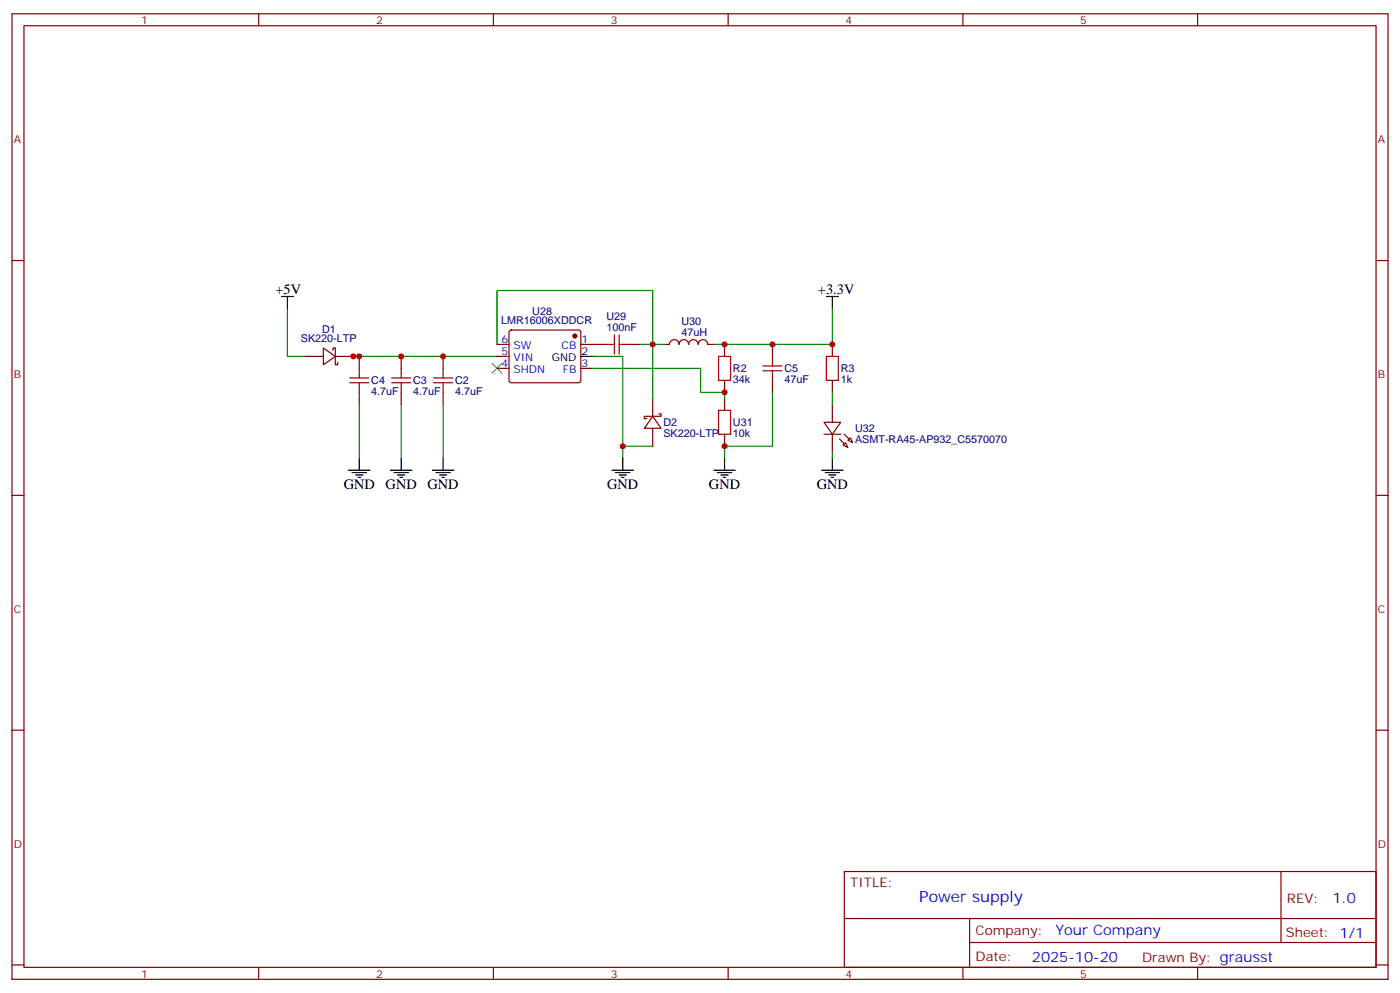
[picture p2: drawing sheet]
<svg xmlns="http://www.w3.org/2000/svg" width="412mm" height="292mm" viewBox="0 0 412 292" stroke-linecap="round" stroke-linejoin="round" font-family="sans-serif">
<g fill="none" stroke="#870000" stroke-width=".35">
<path d="M3.5 4.1h405.4v284.3h-405.4zM7.1 7.6h398.2v277.3h-398.2zM76.2 4.1v3.5M145.3 4.1v3.5M214.5 4.1v3.5M283.6 4.1v3.5M352.8 4.1v3.5M3.5 76.7h3.6M405.3 76.7h3.6M150.2 97.4l.4-.2h19.8l.5 .2 .2 .5-.1 14.4-.6 .4-20-.1-.5-.6v-14.1zM90 105h5.2M95.2 102.5l3.6 2.5-3.6 2.4z"/>
<path d="M98.1 103.2v-.7h.7v4.9h.7v-.7M98.8 105h5.3M105.8 105v3.5M105.8 115.5v3.6M118.2 105v3.5M118.2 115.5v3.6M130.5 105v3.5M130.5 115.5v3.6M146.4 101.4h3.5M146.4 105h3.5M146.4 108.5h3.5M171.1 101.4h7.1"/>
<path d="M171.1 108.5h3.5M185.2 101.4h3.5M192.3 117.3v5.3M195.8 101.4h1.4a1.41 1.41 0 0 1 1.4-1.4 1.41 1.41 0 0 1 1.4 1.4 1.41 1.41 0 0 1 1.4-1.4 1.41 1.41 0 0 1 1.4 1.4 1.41 1.41 0 0 1 1.5-1.4 1.41 1.41 0 0 1 1.4 1.4 1.41 1.41 0 0 1 1.4-1.4 1.41 1.41 0 0 1 1.4 1.4h1.4M213.4 101.4v3.6M213.4 112v3.5M213.4 117.3v3.5M227.5 101.4v3.6M227.5 112v3.5M245.2 101.4v3.6M245.2 112v3.5M245.2 119.1v5.3"/>
<path d="M192.3 122.6l2.4 3.5h-4.9zM192.3 126.1v5.3M194 121.9h.7v.7h-4.9v.7h.7M213.4 127.9v3.5M242.7 124.4h4.9l-2.4 3.5zM242.7 127.9h4.9M245.2 127.9v5.3M248.4 131.1l.7-.7 .7 1.4zM249.8 129.6l.7-.7 .7 1.5zM3.5 145.9h3.6M405.3 145.9h3.6M3.5 215h3.6"/>
<path d="M405.3 215h3.6M248.7 256.6h156.6v28.3h-156.6zM377.3 256.7v20.8M248.7 270.5h156.5M285.6 277.5h119.6M285.6 270.5v14.1M3.5 284.2h3.6M76.2 284.9v3.5M145.3 284.9v3.5M214.5 284.9v3.5M283.6 284.9v3.5M352.8 284.9v3.5"/>
<path d="M405.3 284.2h3.6"/>
</g>
<g fill="none" stroke="#000" stroke-width=".35">
<path d="M82.9 87.3h3.5M84.7 87.3v3.5M243.4 87.3h3.5M245.2 87.3v3.5M171.1 105h3.5M102.7 138.5h6.3M103.7 139.2h4.2M104.8 139.9h2.1M105.8 134.9v3.6M115 138.5h6.4M116.1 139.2h4.2M117.1 139.9h2.1"/>
<path d="M118.2 134.9v3.6M127.4 138.5h6.3M128.4 139.2h4.2M129.5 139.9h2.1M130.5 134.9v3.6M180.3 138.5h6.3M181.3 139.2h4.3M182.4 139.9h2.1M183.4 134.9v3.6M210.3 138.5h6.3M211.3 139.2h4.2M212.4 139.9h2.1"/>
<path d="M213.4 134.9v3.6M242 138.5h6.4M243.1 139.2h4.2M244.1 139.9h2.1M245.2 134.9v3.6M105.5 140.6h.7M117.8 140.6h.7M130.2 140.6h.7M183.1 140.6h.7M213.1 140.6h.7M244.8 140.6h.7"/>
</g>
<g fill="none" stroke="#008700" stroke-width=".35">
<path d="M84.7 90.8v14.2h5.3M245.2 90.8v10.6h-35.3M104.1 105h42.3M105.8 119.1v15.8M118.2 119.1v15.8M130.5 119.1v15.8M146.4 101.4v-15.9h45.9v31.8M174.6 105h8.8v29.9M174.6 108.5h31.8v7h7v1.8M188.7 101.4h7.1M227.5 115.5v15.9h-14.1v3.5M245.2 115.5v3.6"/>
<path d="M183.4 131.4h8.9M245.2 133.2v1.7"/>
</g>
<g fill="#870000" stroke="#870000" stroke-width=".35">
<path d="M247.3 129.3l1.4 1.4z"/>
<path d="M248.7 127.9l1.4 1.4z"/>
<circle cx="169.3" cy="99" r=".53"/>
</g>
<g fill="none" stroke="#a10000" stroke-width=".35">
<path d="M181 98.6v5.6M182.4 98.6v5.6M103 112.7h5.7M103 111.3h5.7M105.8 108.5v2.8M105.8 112.7v2.8M115.4 112.7h5.6M115.4 111.3h5.6M118.2 108.5v2.8M118.2 112.7v2.8M127.7 112.7h5.6M127.7 111.3h5.6"/>
<path d="M130.5 108.5v2.8M130.5 112.7v2.8M178.2 101.4h2.8M182.4 101.4h2.8M211.7 105h3.5v7h-3.5zM224.7 107.8h5.7M224.7 109.2h5.7M227.5 105v2.8M227.5 109.2v2.8M243.4 105h3.5v7h-3.5zM211.7 120.8h3.5v7.1h-3.5z"/>
</g>
<path d="M145 107.1l2.8 2.8M147.8 107.1l-2.8 2.8" fill="none" stroke="#3c3" stroke-width=".35"/>
<g fill="#c00">
<circle cx="245.2" cy="101.4" r=".88"/>
<circle cx="227.5" cy="101.4" r=".88"/>
<circle cx="213.4" cy="101.4" r=".88"/>
<circle cx="105.8" cy="105" r=".88"/>
<circle cx="118.2" cy="105" r=".88"/>
<circle cx="130.5" cy="105" r=".88"/>
<circle cx="183.4" cy="131.4" r=".88"/>
<circle cx="213.4" cy="115.5" r=".88"/>
<circle cx="213.4" cy="131.4" r=".88"/>
<circle cx="104.1" cy="105" r=".88"/>
<circle cx="192.3" cy="101.4" r=".88"/>
</g>
<text font-size="4.6" fill="#00f" x="270.8" y="265.7">Power supply</text>
<g font-size="4.2">
<text x="81.1" y="86.6">+5V</text>
<text x="240.9" y="86.6">+3.3V</text>
<text x="101.2" y="144.1">GND</text>
<text x="113.6" y="144.1">GND</text>
<text x="125.9" y="144.1">GND</text>
<text x="178.9" y="144.1">GND</text>
<text x="208.8" y="144.1">GND</text>
<text x="240.6" y="144.1">GND</text>
</g>
<g font-size="4.2" fill="#00f">
<text x="392.5" y="265.9">1.0</text>
<text x="310.9" y="275.5">Your Company</text>
<text x="304" y="283.3">2025-10-20</text>
</g>
<g font-size="3.9" fill="#800">
<text x="250.5" y="261.2">TITLE:</text>
<text x="379.1" y="265.9">REV:</text>
<text x="287.4" y="275.4">Company:</text>
<text x="378.7" y="276">Sheet: 1/1</text>
<text x="287.4" y="283.1">Date:</text>
<text x="336.4" y="283.2">Drawn By: grausst</text>
</g>
<g font-size="3.2" fill="#800">
<text x="41.6" y="7.1">1</text>
<text x="110.8" y="7.1">2</text>
<text x="179.9" y="7.1">3</text>
<text x="249.1" y="7.1">4</text>
<text x="318.2" y="7.1">5</text>
<text x="4.1" y="42.2">A</text>
<text x="405.9" y="42.2">A</text>
<text x="4.1" y="111.3">B</text>
<text x="405.9" y="111.3">B</text>
<text x="4.1" y="180.4">C</text>
<text x="405.9" y="180.4">C</text>
<text x="4.1" y="249.6">D</text>
<text x="405.9" y="249.6">D</text>
<text x="41.6" y="287.9">1</text>
<text x="110.8" y="287.9">2</text>
<text x="179.9" y="287.9">3</text>
<text x="249.1" y="287.9">4</text>
<text x="318.2" y="287.9">5</text>
</g>
<g font-size="3.2" fill="#000080">
<text x="147.6" y="95.5">LMR16006XDDCR</text>
<text x="156.8" y="92.9">U28</text>
<text x="178.7" y="94.3">U29</text>
<text x="200.7" y="95.7">U30</text>
<text x="88.6" y="100.8">SK220-LTP</text>
<text x="94.9" y="98.2">D1</text>
<text x="178.7" y="97.5">100nF</text>
<text x="200.7" y="99">47uH</text>
<text x="109.4" y="113.1">C4</text>
<text x="121.7" y="113.1">C3</text>
<text x="134.1" y="113.1">C2</text>
<text x="215.9" y="112.8">34k</text>
<text x="215.9" y="109.6">R2</text>
<text x="231.1" y="112.8">47uF</text>
<text x="231.1" y="109.6">C5</text>
<text x="247.6" y="112.8">1k</text>
<text x="247.6" y="109.6">R3</text>
<text x="109.4" y="116.4">4.7uF</text>
<text x="121.7" y="116.4">4.7uF</text>
<text x="134.1" y="116.4">4.7uF</text>
<text x="195.4" y="125.5">D2</text>
<text x="215.9" y="125.5">U31</text>
<text x="195.4" y="128.7">SK220-LTP</text>
<text x="215.9" y="128.7">10k</text>
<text x="251.9" y="130.5">ASMT-RA45-AP932_C5570070</text>
<text x="251.9" y="127.2">U32</text>
</g>
<g font-size="3.2" fill="#00f">
<text x="147.7" y="101.1">6</text>
<text x="171.3" y="101.1">1</text>
<text x="147.7" y="104.6">5</text>
<text x="151.2" y="106.4">VIN</text>
<text x="151.2" y="102.8">SW</text>
<text x="165.4" y="102.8">CB</text>
<text x="147.7" y="108.1">4</text>
<text x="151.2" y="109.9">SHDN</text>
<text x="165.8" y="109.9">FB</text>
<text x="171.3" y="108.1">3</text>
</g>
<g font-size="3.2">
<text x="162.5" y="106.4">GND</text>
<text x="171.3" y="104.6">2</text>
</g>
</svg>
